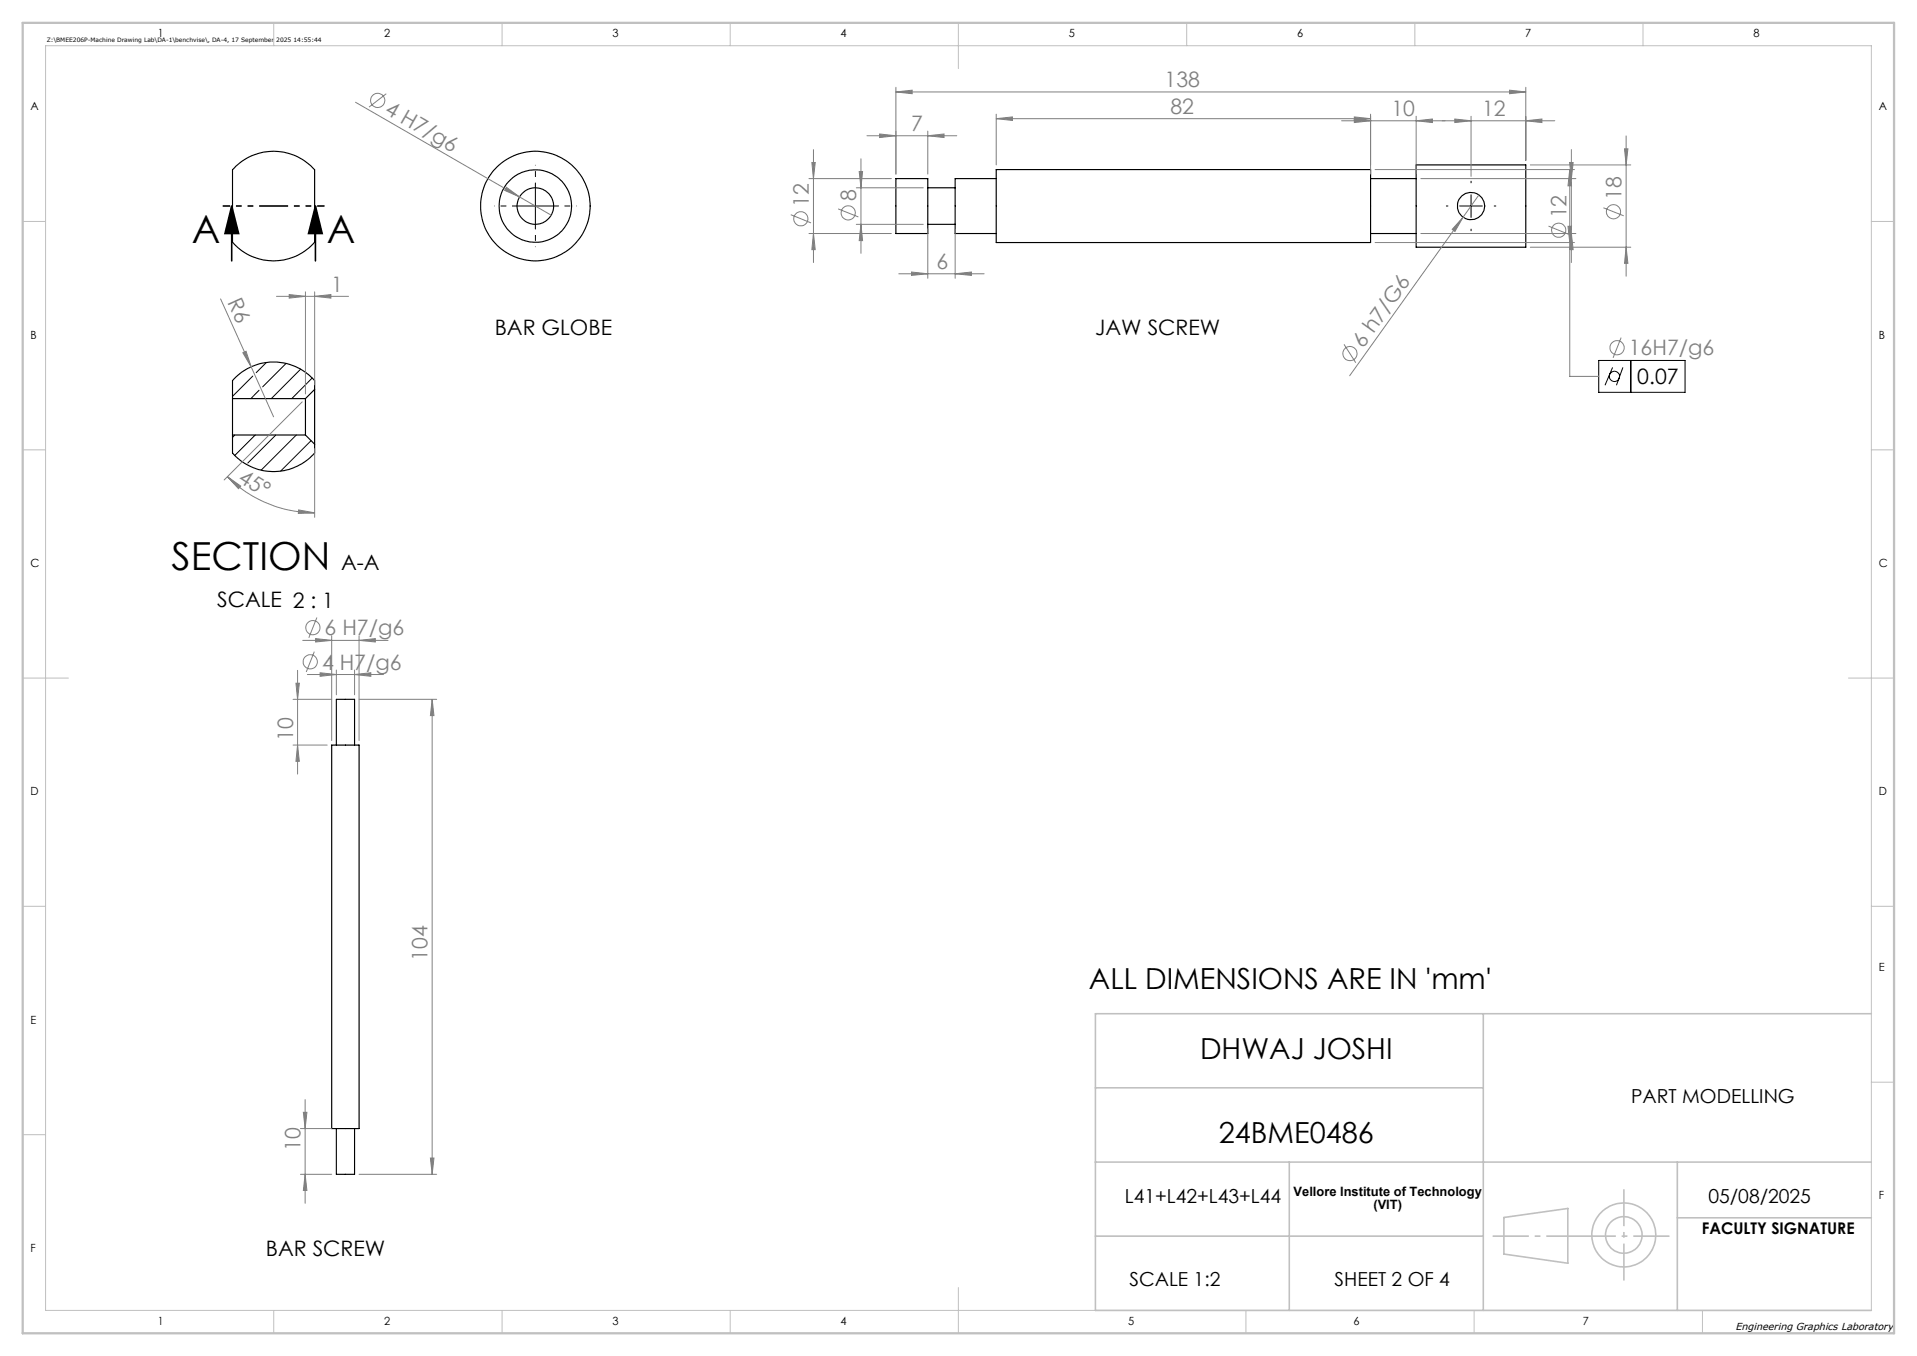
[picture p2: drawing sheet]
<svg xmlns="http://www.w3.org/2000/svg" width="420mm" height="297mm" viewBox="0 0 420 297" stroke-linecap="round" stroke-linejoin="round" font-family="sans-serif">
<g fill="none" stroke="#000" stroke-width=".25">
<path d="M51.7 36.4a11.9 11.9 0 0 1 17.2 .9v15.5a4.9 4.9 0 0 1-2.1 2.2 11.8 11.8 0 0 1-15.9-2.1v-15.7zM196.3 39.1h7v12h-7zM218.3 37.1h82v16h-82zM218.3 39.1h-9v12h9M300.3 39.1h10M310.3 36.1h24v18h-24zM203.3 49.1h6M203.3 41.1h6M300.3 51.1h10M50.9 95.3v3.9a12 12 0 0 0 18 0v-1.9M50.9 87.3v8M50.9 95.3h16"/>
<path d="M50.9 87.3h16M66.9 87.3v8M66.9 95.3l2 2M68.9 85.3v-1.9a12 12 0 0 0-18 0v3.9M68.9 85.3v12M68.9 85.3l-2 2M72.7 163.2h6v84h-6zM73.7 163.2v-10h4v10M73.7 247.2v10h4v-10"/>
<circle cx="117.3" cy="45.1" r="4"/>
<circle cx="117.3" cy="45.1" r="7.9"/>
<circle cx="117.3" cy="45.1" r="12"/>
<circle cx="322.3" cy="45.1" r="3"/>
</g>
<g fill="none" stroke="#000" stroke-width=".22">
<path d="M112.3 45.1h10M117.3 40.1v10M319.8 45.1h5M322.3 42.6v5M58.3 79.4l-2.2 2.2M62.7 79.6l-5.2 5.1M350.3 78.9h18.9v7h-18.9zM357.3 78.9v7M51.4 95.3l-.5 .5M55.4 82.4l-4.5 4.4M55.9 95.3l-4.5 4.5M56.8 85.5l-1.8 1.8"/>
<path d="M60.4 95.3l-6.1 6.1M64.9 95.3l-7.7 7.7M65.9 80.9l-6.5 6.4M68.2 96.5l-6.7 6.7M68.4 82.8l-4.5 4.5M353.3 80.5l-1.7 3.9M355.6 80.5l-1.4 3.9"/>
<circle cx="353.7" cy="82.4" r="1.12"/>
</g>
<g fill="none" stroke="#808080" stroke-width=".22">
<path d="M196.3 19.1v19M330.7 19.8l3.6 .3-3.6 .4zM334.3 19.1v16M77.9 22.4l42.9 24.7M84.6 20.5l-3.7 3M177.2 39.1h18.1M177.9 35.6h.7l-.4 3.5zM178.2 32.8v24.7M188.2 37.6h.8l-.4 3.5zM188.6 34.8v20.7M189.9 29.7h19.7M192.7 29.3l3.6 .4-3.6 .4z"/>
<path d="M196.3 20.1l3.5-.3v.7zM196.3 20.1h138M203.3 29.7l3.5-.4v.8zM203.3 28.7v9.4M218.3 26l3.5-.4v.8zM218.3 25v11.1M218.3 26h82M296.7 25.6l3.6 .4-3.6 .4zM296.7 26.1l3.6 .4-3.6 .3zM300.3 25v13.1M301.3 37.1h43.6M310.3 26.5l3.5-.4v.7z"/>
<path d="M310.3 25.5v12.6M311.3 39.1h34M318.7 26.1l3.6 .4-3.6 .3zM322.3 25.5v13.1M334.3 26.5l3.5-.4v.7zM335.3 36.1h22M340.6 26.5h-46.7M343.9 35.6h.8l-.4 3.5zM343.9 37.1l.4 3.6h-.8zM343.9 37.1v45.3h6.4M344.3 32.8v24.7M355.9 32.6h.8l-.4 3.5z"/>
<path d="M356.3 29.8v30.7M110.9 41l2.9 2.1-3.2-1.4zM173.2 47l4.5 1.8M177.2 51.1h18.1M178.2 51.1l.4 3.6h-.7zM183.6 45.8l4.5 1.7M187.6 41.1h14.7M187.6 49.1h14.7M188.6 49.1l.4 3.6h-.8zM196.9 60h18.7M199.7 59.6l3.6 .4-3.6 .3zM203.3 50.1v10.9"/>
<path d="M209.3 60l3.5-.4v.7zM209.3 50.1v10.9M301.3 53.1h43.6M311.3 51.1h34M320.5 47.6l-1.7 3.1-.6-.5zM320.5 47.6l-24.8 34.7M324 42.7l-3.5 4.9M335.3 54.1h22M339.3 49.5l4.4 1.8M343.5 49.6h.8l-.4 3.5zM344.3 51.1l.4 3.6h-.8zM351.3 45.5l4.4 1.8"/>
<path d="M356.3 54.1l.4 3.6h-.8zM48.3 65.5l11.6 25.8M53.2 77.3l.7-.4 1.1 3.5zM60.6 64.9h15.8M63.4 64.5l3.5 .4-3.5 .4zM66.9 63.9v22.4M68.9 64.9l3.6-.4v.8zM68.9 63.9v20.4M294.5 75.4l2.5 4M355.2 73.9l-1.8 4.5M66.2 88l-17.1 17.1M68.9 98.3v15"/>
<path d="M49.8 104.4l2.9 2.1-.5 .5zM49.8 104.4a27.3 27.3 0 0 0 19.1 7.9M65.4 111.7l3.5 .6-3.5 .2zM69.1 139.9l3.6 .4-3.6 .3zM69.4 135.3l-1.7 4.4M72.7 139.2v23M78.7 139.2v23M64.2 153.2h8.5M64.8 149.6h.8l-.4 3.6zM65.2 146.8v22.7M66.3 140.3h18.7M67.3 147.7h16.7"/>
<path d="M68.9 142.7l-1.8 4.5M70.1 147.4l3.6 .3-3.6 .4zM73.7 146.8v5.4M77.7 147.7l3.5-.3v.7zM77.7 146.8v5.4M78.7 140.3l3.5-.4v.7zM78.7 153.2h17M94.7 153.2l.4 3.5h-.8zM94.7 153.2v104M64.2 163.2h7.5M65.2 163.2l.4 3.6h-.8zM65.8 257.2h6.9"/>
<path d="M65.8 247.2h6.9M66.5 243.6h.7l-.3 3.6zM66.9 257.2l.3 3.5h-.7zM66.9 240.8v22.8M78.7 257.2h17M94.3 253.6h.8l-.4 3.6z"/>
<circle cx="82.8" cy="22" r="1.57"/>
<circle cx="175.5" cy="47.9" r="1.55"/>
<circle cx="185.8" cy="46.6" r="1.55"/>
<circle cx="341.5" cy="50.4" r="1.56"/>
<circle cx="353.5" cy="46.4" r="1.55"/>
<circle cx="295.8" cy="77.4" r="1.57"/>
<circle cx="354.3" cy="76.2" r="1.55"/>
<circle cx="68.5" cy="137.5" r="1.55"/>
<circle cx="68" cy="145" r="1.56"/>
</g>
<path d="M50.8 45.1l1.5 6h-3zM50.8 45.1v12M69.1 45.1l1.5 6h-3zM69.1 45.1v12" fill="none" stroke="#000" stroke-width=".35"/>
<g fill="none" stroke="#c0c0c0" stroke-width=".35">
<path d="M240 238.3h85M325 222v65M410 222h-170v65h170M240 254.5h170M282.5 254.5v32.5M367.5 254.5v32.5M240 270.8h85M329.5 266.7l14-2v12l-14-2zM367.5 266.7h42.5"/>
<circle cx="355.8" cy="270.5" r="7"/>
<circle cx="355.8" cy="270.5" r="4"/>
</g>
<path d="M112.3 45.1h-4M117.3 40.1v-4M117.3 50.1v4M122.3 45.1h4" fill="none" stroke="#000" stroke-width=".22" stroke-dasharray="15.2 1.3 1.3 1.3" stroke-dashoffset="15.1" stroke-linecap="butt"/>
<path d="M317.3 45.1h-.5M322.3 40.1v-.5M322.3 50.1v.5M327.3 45.1h.5" fill="none" stroke="#000" stroke-width=".22" stroke-dasharray="15.2 1.3 1.3 1.3" stroke-linecap="butt"/>
<path d="M71.1 45.1h-22.3" fill="none" stroke="#000" stroke-width=".35" stroke-dasharray="6.3 1.3 1.3 1.3 1.3 1.3" stroke-dashoffset="4.7" stroke-linecap="butt"/>
<path d="M327 270.8h38.8" fill="none" stroke="#c0c0c0" stroke-width=".35" stroke-dasharray="15.2 1.3 1.3 1.3" stroke-dashoffset="7.3" stroke-linecap="butt"/>
<path d="M355.8 260.5v20" fill="none" stroke="#c0c0c0" stroke-width=".35" stroke-dasharray="15.2 1.3 1.3 1.3" stroke-dashoffset="7.1" stroke-linecap="butt"/>
<g fill="none" stroke="#c0c0c0" stroke-width=".22">
<path d="M10 10h400v277h-400zM60 5v5M110 5v5M160 5v5M210 5v10M260 5v5M310 5v5M360 5v5M5 48.5h5M410 48.5h5M5 98.5h5M410 98.5h5"/>
<path d="M5 148.5h10M405 148.5h10M5 198.5h5M410 198.5h5M410 237h5M5 248.5h5M60 287v5M110 287v5M160 287v5M210 282v10M273 287v5M323 287v5"/>
<path d="M373 287v5"/>
</g>
<path d="M5 5h410v287h-410z" fill="none" stroke="#c0c0c0" stroke-width=".5"/>
<path d="M69.1 45.1l1.5 6h-3zM50.8 45.1l1.5 6h-3z" fill="#000"/>
<g fill="#808080">
<path d="M53.2 77.3l.7-.4 1.1 3.5z"/>
<path d="M110.9 41l2.9 2.1-3.2-1.4z"/>
<path d="M320.5 47.6l-1.7 3.1-.6-.5z"/>
<path d="M203.3 29.7l3.5-.4v.8zM192.7 29.3l3.6 .4-3.6 .4zM296.7 25.6l3.6 .4-3.6 .4zM218.3 26l3.5-.4v.8zM310.3 26.5l3.5-.4v.7zM296.7 26.1l3.6 .4-3.6 .3z"/>
<path d="M63.4 64.5l3.5 .4-3.5 .4zM68.9 64.9l3.6-.4v.8zM199.7 59.6l3.6 .4-3.6 .3zM209.3 60l3.5-.4v.7zM196.3 20.1l3.5-.3v.7zM330.7 19.8l3.6 .3-3.6 .4zM318.7 26.1l3.6 .4-3.6 .3zM334.3 26.5l3.5-.4v.7zM343.9 37.1l.4 3.6h-.8zM343.5 49.6h.8l-.4 3.5zM69.1 139.9l3.6 .4-3.6 .3zM78.7 140.3l3.5-.4v.7zM70.1 147.4l3.6 .3-3.6 .4zM77.7 147.7l3.5-.3v.7z"/>
<path d="M66.9 257.2l.3 3.5h-.7zM66.5 243.6h.7l-.3 3.6zM94.3 253.6h.8l-.4 3.6zM94.7 153.2l.4 3.5h-.8z"/>
<path d="M188.2 37.6h.8l-.4 3.5zM188.6 49.1l.4 3.6h-.8zM177.9 35.6h.7l-.4 3.5zM178.2 51.1l.4 3.6h-.7zM343.9 35.6h.8l-.4 3.5zM344.3 51.1l.4 3.6h-.8zM355.9 32.6h.8l-.4 3.5zM356.3 54.1l.4 3.6h-.8zM64.8 149.6h.8l-.4 3.6zM65.2 163.2l.4 3.6h-.8z"/>
<path d="M49.8 104.4l2.9 2.1-.5 .5zM65.4 111.7l3.5 .6-3.5 .2z"/>
</g>
<g font-size="8.5">
<text x="42" y="53.3">A</text>
<text x="71.6" y="53.3">A</text>
<text x="37.6" y="124.9">SECTION</text>
</g>
<g font-size="6.3">
<text x="238.6" y="216.7">ALL DIMENSIONS ARE IN 'mm'</text>
<text x="262.9" y="231.9">DHWAJ JOSHI</text>
<text x="267" y="250.4">24BME0486</text>
</g>
<g font-size="4.7" fill="#808080">
<text x="255.1" y="19.1">138</text>
<text x="84.1" y="24.7" transform="rotate(30 84.1 24.7)">4 H7/g6</text>
<text x="199.7" y="28.7">7</text>
<text x="256.4" y="25">82</text>
<text x="304.9" y="25.4">10</text>
<text x="324.7" y="25.4">12</text>
<text x="177.2" y="45.3" transform="rotate(-90 177.2 45.3)">12</text>
<text x="187.6" y="44" transform="rotate(-90 187.6 44)">8</text>
<text x="343.2" y="47.8" transform="rotate(-90 343.2 47.8)">12</text>
<text x="355.2" y="43.8" transform="rotate(-90 355.2 43.8)">18</text>
<text x="205.2" y="58.9">6</text>
<text x="72.5" y="63.9">1</text>
<text x="49.8" y="66.2" transform="rotate(66 49.8 66.2)">R6</text>
<text x="298.7" y="76.3" transform="rotate(-54 298.7 76.3)">6 h7/G6</text>
<text x="356.9" y="77.9">16H7/g6</text>
<text x="52" y="105.3" transform="rotate(33 52 105.3)">45°</text>
<text x="71.1" y="139.2">6 H7/g6</text>
<text x="70.6" y="146.7">4 H7/g6</text>
<text x="64.2" y="162.3" transform="rotate(-90 64.2 162.3)">10</text>
<text x="93.7" y="210.5" transform="rotate(-90 93.7 210.5)">104</text>
<text x="65.8" y="252" transform="rotate(-90 65.8 252)">10</text>
</g>
<g font-size="4.7">
<text x="108.4" y="73.5">BAR GLOBE</text>
<text x="240" y="73.5">JAW SCREW</text>
<text x="358.7" y="84.2">0.07</text>
<text x="74.7" y="124.8">A-A</text>
<text x="47.6" y="133.1">SCALE 2 : 1</text>
<text x="58.2" y="275.2">BAR SCREW</text>
</g>
<g font-size="4.2">
<text x="357.4" y="241.6">PART MODELLING</text>
<text x="246.4" y="263.4">L41+L42+L43+L44</text>
<text x="374.3" y="263.4">05/08/2025</text>
<text x="247.4" y="281.6">SCALE 1:2</text>
<text x="292.4" y="281.6">SHEET 2 OF 4</text>
</g>
<text font-size="3.5" x="372.9" y="270.3">FACULTY SIGNATURE</text>
<g font-size="2.8">
<text x="283.4" y="262">Vellore Institute of Technology</text>
<text x="300.9" y="264.8">(VIT)</text>
</g>
<g font-size="2.5">
<text x="34.6" y="8.2">1</text>
<text x="84.2" y="8.2">2</text>
<text x="134.2" y="8.2">3</text>
<text x="184.2" y="8.2">4</text>
<text x="234.2" y="8.2">5</text>
<text x="284.2" y="8.2">6</text>
<text x="334.2" y="8.2">7</text>
<text x="384.2" y="8.2">8</text>
<text x="6.7" y="24.2">A</text>
<text x="411.7" y="24.2">A</text>
<text x="6.7" y="74.2">B</text>
<text x="411.7" y="74.2">B</text>
<text x="6.7" y="124.2">C</text>
<text x="411.7" y="124.2">C</text>
<text x="6.7" y="174.2">D</text>
<text x="411.7" y="174.2">D</text>
<text x="411.7" y="212.7">E</text>
<text x="6.7" y="224.2">E</text>
<text x="411.7" y="262.7">F</text>
<text x="6.7" y="274.2">F</text>
<text x="34.6" y="290.2">1</text>
<text x="84.2" y="290.2">2</text>
<text x="134.2" y="290.2">3</text>
<text x="184.2" y="290.2">4</text>
<text x="247.2" y="290.2">5</text>
<text x="296.5" y="290.2">6</text>
<text x="346.8" y="290.2">7</text>
</g>
<text font-size="2.2" x="380.2" y="291.4">Engineering Graphics Laboratory</text>
<text font-size="1.3" x="10.2" y="9.3">Z:\BMEE206P-Machine Drawing Lab\DA-1\benchvise\, DA-4, 17 September 2025 14:55:44</text>
</svg>
